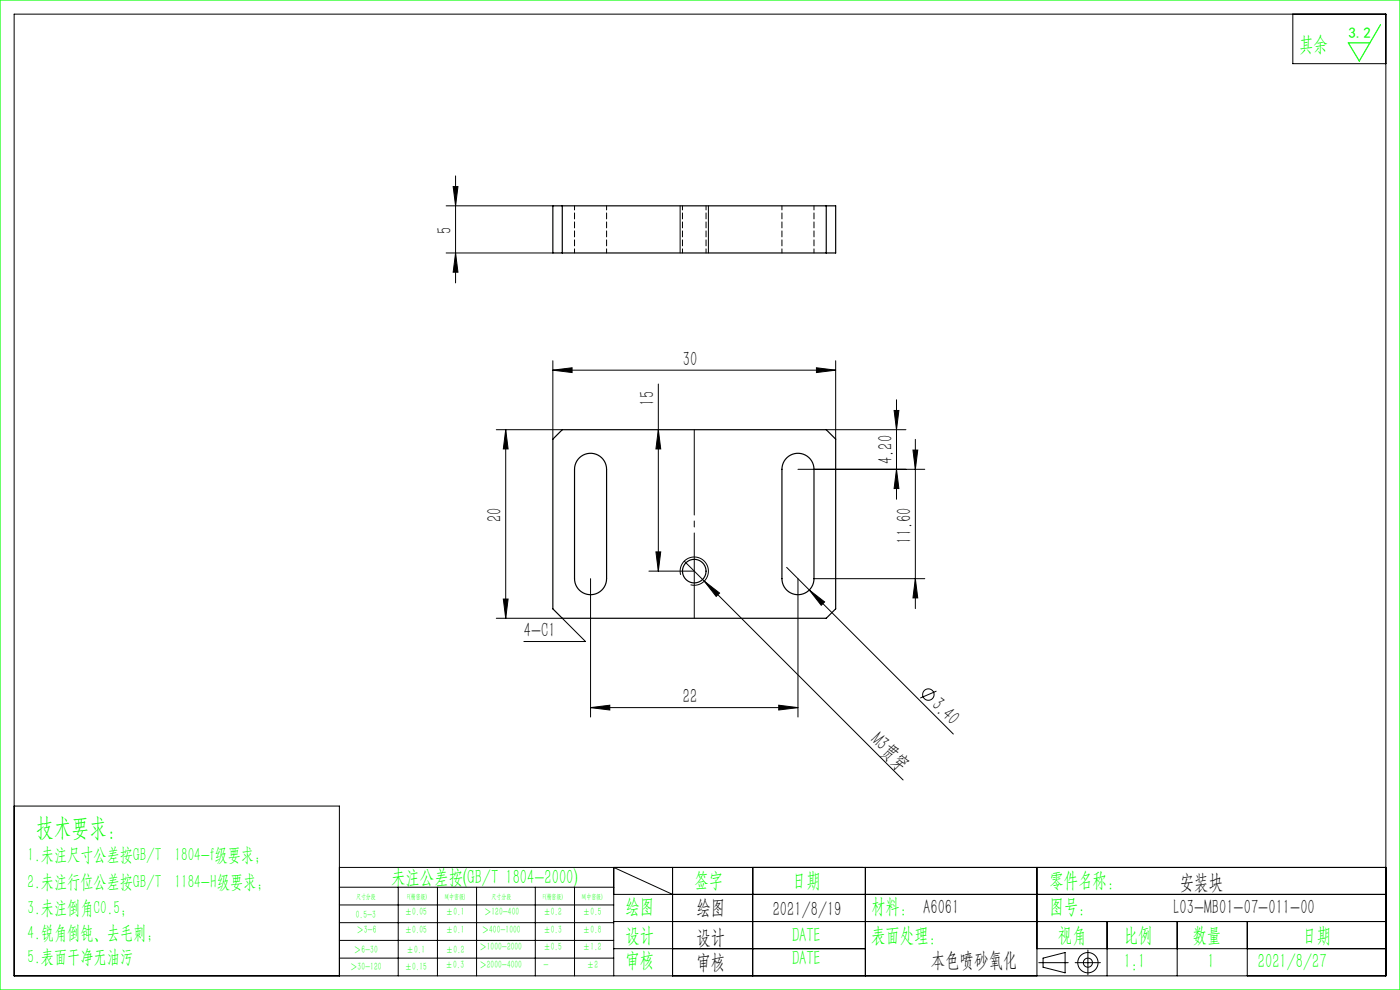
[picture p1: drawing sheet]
<svg xmlns="http://www.w3.org/2000/svg" width="297mm" height="210mm" viewBox="0 0 297 210" stroke-linecap="round" stroke-linejoin="round" font-family="sans-serif">
<g fill="none" stroke="#000" stroke-width=".21">
<path d="M3 3h291v204h-291zM274.3 3v10.5h19.7M96.1 39.6h1.1l-.6 4.1zM96.6 37.3v22.7M94.6 53.7h22.7M94.6 43.7h22.7M96.6 53.7l.6 4h-1.1zM144.3 43.7v10M150.3 43.7v10M117.3 78.5l4.1-.5v1zM117.3 76.5v16.6M117.3 78.5h60"/>
<path d="M173.2 78l4.1 .5-4.1 .5zM177.3 76.5v16.6M105.3 91.1h14M107.3 91.1v40M107.3 91.1l.5 4.1h-1zM139.7 91.1l.5 4.1h-1zM139.7 81.5v39.6M169.3 99.5h26.9M175.3 91.1h16.9M189.7 87.1h1l-.5 4zM190.2 99.5l.5 4.1h-1zM190.2 84.8v21.1"/>
<path d="M193.7 95.5h1l-.5 4zM194.2 93.2v35.9M139.2 117.1h1l-.5 4zM145.2 119l46.4 46.5M105.3 131.1h14l4.9 5h-13.1M106.8 127.1h1l-.5 4zM125.3 122.7v29.4M137.7 121.1h9.6M144.4 121.9a3 3 0 0 1 2.6-3.7 3 3 0 0 1 3.3 3.2 3 3 0 0 1-3.8 2.6M149.4 123.3l3.2 2.5-.7 .7zM166.9 120.3l4.8 4.9M169.3 122.7v29.4"/>
<path d="M171.7 125.2l3.2 2.5-.7 .7zM171.7 125.2l30.5 30.5M172.7 122.7h23.5M194.2 122.7l.5 4.1h-1zM125.3 150.1l4.1-.5v1zM125.3 150.1h44M165.2 149.6l4.1 .5-4.1 .5zM198.7 146.6l-3.5 1.5M3 171h69v36M72 184h222M72 188.2h58.2M72 192h58.2"/>
<path d="M72 195.7h58.2M72 199.5h58.2M84.5 188.2v18.8M92.8 188.2v18.8M101.1 188.2v18.8M113.6 188.2v18.8M121.9 188.2v18.8M130.2 189.7h163.8M130.2 195.5h163.8M142.7 189.7l-12.5-5.7v23M142.7 184v23M159.7 184v23"/>
<path d="M183.6 184v23M220 184v23M234.9 195.5v11.5M249.7 195.5v11.5M264.6 195.5v11.5M72 203.2h58.2M130.2 201.2h53.4M220 201.2h74M220.4 204.2h6.2M221.3 203.2l4.7-1.1v4.3l-4.7-1.2zM228.1 204.2h5.3M230.8 201.5v5.3"/>
<circle cx="196.9" cy="147.3" r="1.21"/>
<circle cx="230.8" cy="204.2" r="2.15"/>
<circle cx="230.8" cy="204.2" r=".96"/>
</g>
<path d="M147.3 91.1v40" fill="none" stroke="#000" stroke-width=".21" stroke-dasharray="30.5 1.3 1.3 1.3" stroke-dashoffset="12.4"/>
<path d="M0 0h297v210h-297zM292.9 5.2l-4.5 7.7-2.4-3.8h4.6" fill="none" stroke="#0f0" stroke-width=".25"/>
<g fill="#000">
<path d="M149.4 123.3l3.2 2.5-.7 .7zM171.7 125.2l3.2 2.5-.7 .7z"/>
<path d="M96.6 53.7l.6 4h-1.1zM96.1 39.6h1.1l-.6 4.1zM139.2 117.1h1l-.5 4zM139.7 91.1l.5 4.1h-1z"/>
<path d="M193.7 95.5h1l-.5 4zM194.2 122.7l.5 4.1h-1zM189.7 87.1h1l-.5 4zM190.2 99.5l.5 4.1h-1zM107.3 91.1l.5 4.1h-1zM106.8 127.1h1l-.5 4z"/>
<path d="M125.3 150.1l4.1-.5v1zM165.2 149.6l4.1 .5-4.1 .5zM117.3 78.5l4.1-.5v1zM173.2 78l4.1 .5-4.1 .5z"/>
</g>
<g fill="none" stroke="#000" stroke-width=".25">
<path d="M117.3 43.7h60v10h-60zM119.3 43.7v10M175.3 43.7v10M117.3 93.1l2-2h56l2 2v36l-2 2h-56l-2-2zM123 97.1a3.4 3.4 0 0 1 3.6-.7 3.4 3.4 0 0 1 2.1 3.1v23.2a3.4 3.4 0 0 1-3.4 3.4 3.4 3.4 0 0 1-3.4-3.4v-23.2l.3-1.3zM167 97.1a3.4 3.4 0 0 1 3.6-.7 3.4 3.4 0 0 1 2.1 3.1v23.2a3.4 3.4 0 0 1-3.4 3.4 3.4 3.4 0 0 1-3.4-3.4v-23.2l.3-1.3z"/>
<circle cx="147.3" cy="121.1" r="2.5"/>
</g>
<path d="M121.9 43.7v10M128.7 53.7v-10M144.8 43.7v10M149.8 53.7v-10M165.9 43.7v10M172.7 53.7v-10" fill="none" stroke="#000" stroke-width=".21" stroke-dasharray="1.3 .6" stroke-dashoffset=".4"/>
<text font-size="5.4" fill="#0f0" x="7.7" y="177.2">技术要求：</text>
<g font-size="4.4" fill="#0f0">
<text x="275.6" y="10.8">其余</text>
<text x="83" y="187.5">未注公差按(GB/T 1804-2000)</text>
<text x="147.3" y="188">签字</text>
<text x="168" y="188">日期</text>
<text x="222.6" y="188">零件名称：</text>
<text x="132.7" y="193.6">绘图</text>
<text x="184.8" y="193.6">材料： A6061</text>
<text x="222.6" y="193.6">图号：</text>
<text x="132.7" y="199.8">设计</text>
<text x="168" y="199.8">DATE</text>
<text x="184.8" y="199.8">表面处理：</text>
<text x="224.4" y="199.8">视角</text>
<text x="238.4" y="199.8">比例</text>
<text x="253" y="199.8">数量</text>
<text x="276.3" y="199.8">日期</text>
<text x="132.7" y="205.1">审核</text>
<text x="168" y="204.6">DATE</text>
<text x="238.4" y="205.3">1:1</text>
<text x="256.2" y="205.3">1</text>
<text x="266.9" y="205.3">2021/8/27</text>
</g>
<g font-size="4.4">
<text x="95.8" y="49.7" transform="rotate(-90 95.8 49.7)">5</text>
<text x="144.9" y="77.6">30</text>
<text x="138.8" y="86.1" transform="rotate(-90 138.8 86.1)">15</text>
<text x="189.3" y="98.5" transform="rotate(-90 189.3 98.5)">4.20</text>
<text x="106.4" y="110.7" transform="rotate(-90 106.4 110.7)">20</text>
<text x="193.3" y="115.3" transform="rotate(-90 193.3 115.3)">11.60</text>
<text x="111.1" y="135.2">4-C1</text>
<text x="144.9" y="149.2">22</text>
<text x="197.4" y="149.7" transform="rotate(45 197.4 149.7)">3.40</text>
<text x="184.5" y="157.2" transform="rotate(45 184.5 157.2)">M3贯穿</text>
<text x="250.3" y="188.6">安装块</text>
<text x="147.8" y="194">绘图</text>
<text x="163.9" y="194.3">2021/8/19</text>
<text x="249" y="194">L03-MB01-07-011-00</text>
<text x="147.8" y="200.2">设计</text>
<text x="147.8" y="205.5">审核</text>
<text x="197.5" y="205">本色喷砂氧化</text>
</g>
<g font-size="4" fill="#0f0">
<text x="5.9" y="182.6">1.未注尺寸公差按GB/T 1804-f级要求；</text>
<text x="5.9" y="188.4">2.未注行位公差按GB/T 1184-H级要求；</text>
<text x="5.9" y="193.9">3.未注倒角C0.5；</text>
<text x="5.9" y="199.2">4.锐角倒钝、去毛刺；</text>
<text x="5.9" y="204.2">5.表面干净无油污</text>
</g>
<text font-size="3.2" fill="#0f0" x="286.1" y="8">3.2</text>
<g font-size="2.3" fill="#0f0">
<text x="75.5" y="194.7">0.5-3</text>
<text x="75.6" y="198">＞3-6</text>
<text x="85.9" y="194.2">±0.05</text>
<text x="85.9" y="198">±0.05</text>
<text x="94.6" y="194.2">±0.1</text>
<text x="94.6" y="198">±0.1</text>
<text x="102.2" y="198">＞400-1000</text>
<text x="102.7" y="194.2">＞120-400</text>
<text x="115.3" y="194.2">±0.2</text>
<text x="115.3" y="198">±0.3</text>
<text x="123.7" y="194.2">±0.5</text>
<text x="123.7" y="198">±0.8</text>
<text x="75.1" y="202.2">＞6-30</text>
<text x="86.3" y="202.2">±0.1</text>
<text x="94.6" y="202.2">±0.2</text>
<text x="101.7" y="201.6">＞1000-2000</text>
<text x="115.3" y="201.6">±0.5</text>
<text x="123.7" y="201.6">±1.2</text>
<text x="74.3" y="205.8">＞30-120</text>
<text x="85.9" y="205.8">±0.15</text>
<text x="94.5" y="205.4">±0.3</text>
<text x="101.7" y="205.4">＞2000-4000</text>
<text x="115.3" y="205.4">-</text>
<text x="124.5" y="205.4">±2</text>
</g>
<g font-size="1.5" fill="#0f0">
<text x="75.5" y="190.6">尺寸分段</text>
<text x="86.4" y="190.6">F(精密级)</text>
<text x="94.4" y="190.6">M(中密级)</text>
<text x="104.3" y="190.6">尺寸分段</text>
<text x="115.2" y="190.6">F(精密级)</text>
<text x="123.5" y="190.6">M(中密级)</text>
</g>
</svg>
